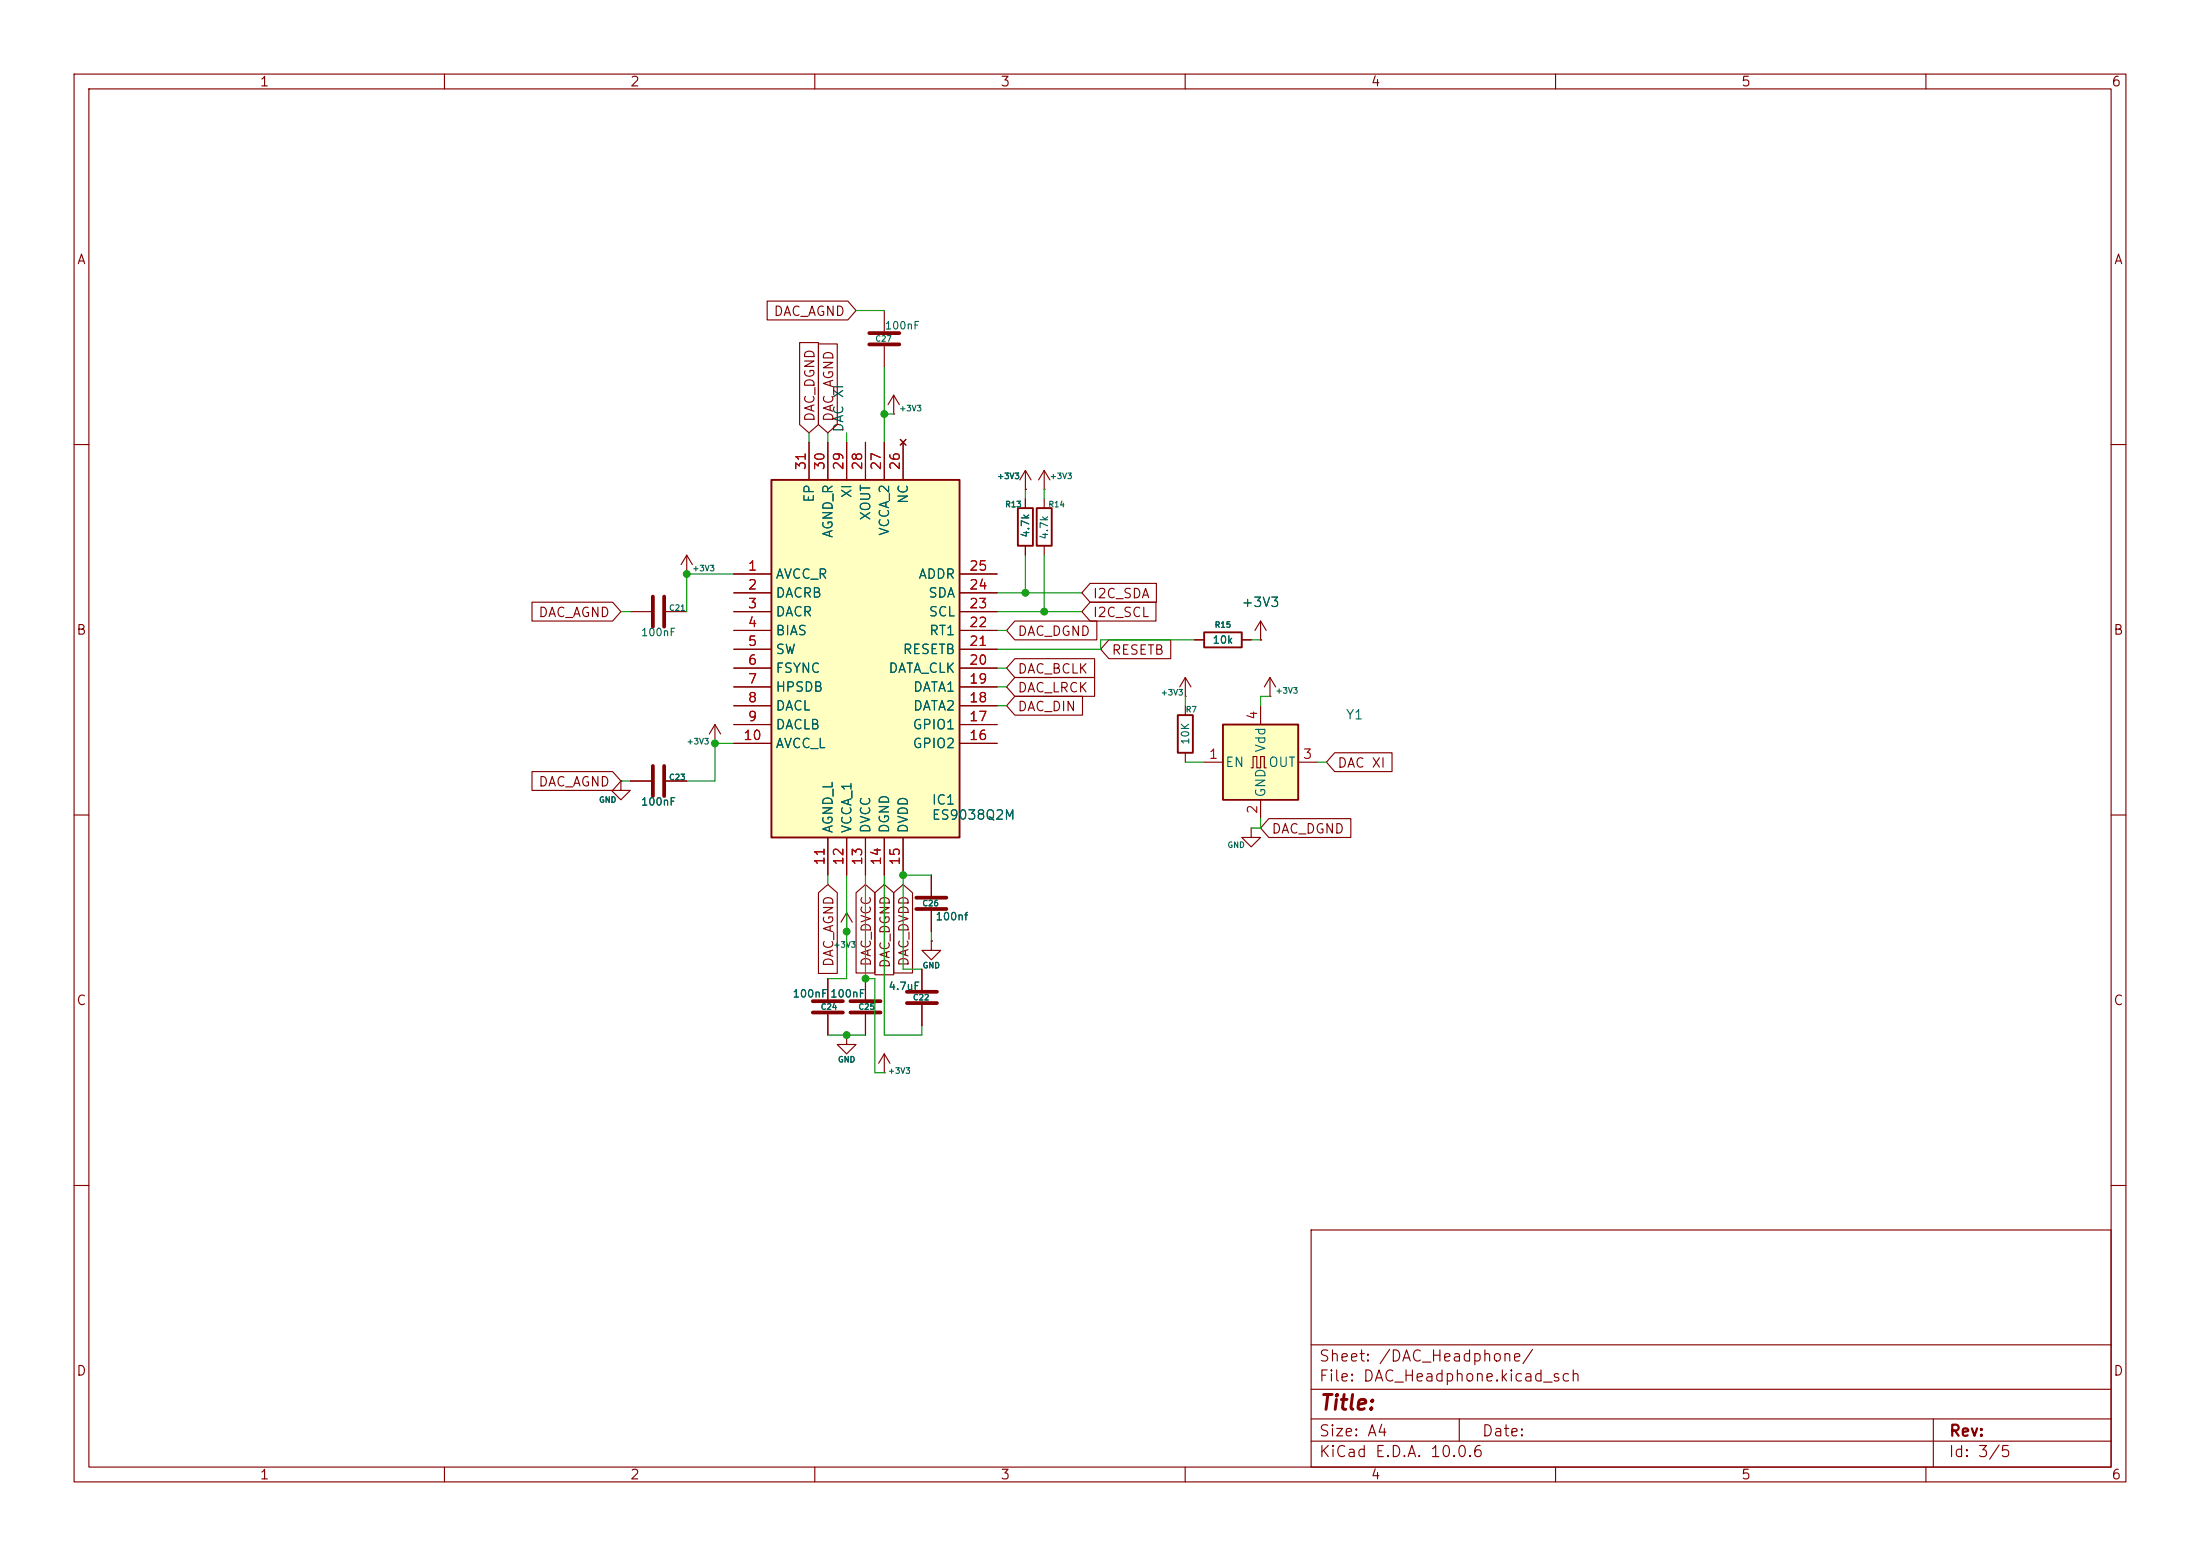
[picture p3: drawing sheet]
<svg xmlns="http://www.w3.org/2000/svg" width="297mm" height="210mm" viewBox="0 0 297 210" stroke-linecap="round" stroke-linejoin="round" font-family="sans-serif">
<g fill="none" stroke="#840000" stroke-width=".15">
<path d="M10 10h277v190h-277zM12 12h273v186h-273zM60 10v2M110 10v2M160 10v2M210 10v2M260 10v2M10 60h2M92.7 77.5h.1M92.7 74.9l-.8 1.3M92.7 74.9l.8 1.3M92.7 74.9v2.6"/>
<path d="M285 60h2M160 94h.1M160 91.4v2.6M160 95.3v1.2M160 91.4l-.7 1.3M160 91.4l.8 1.3M161.3 86.4h1.3M167.6 86.4h1.3M170.2 86.4h.1M170.2 83.8l-.8 1.3M170.2 83.8l.7 1.3M170.2 83.8v2.6"/>
<path d="M171.4 94h.1M171.4 91.4l-.7 1.3M171.4 91.4l.8 1.3M171.4 91.4v2.6M10 110h2M83.8 105.4v1.3h1.3l-1.3 1.3-1.3-1.3h1.3M83.8 105.4h.1M125.7 118.1v2.8M160 101.6v1.3M168.9 111.8v1.2h1.3l-1.3 1.3-1.3-1.3h1.3M168.9 111.8h.1M285 110h2"/>
<path d="M111.8 132.1v2.8M111.8 136.9v2.8M114.3 139.7v1.3h1.3l-1.3 1.2-1.3-1.2h1.3M114.3 139.7h.1M116.8 132.1v2.8M116.8 136.9v2.8M125.7 122.9v2.8M10 160h2M177 166h108v32h-108zM285 160h2M60 198v2M110 198v2"/>
<path d="M160 198v2M177 194.5h108M177 191.5h108M177 187.5h108M177 181.5h108M197 191.5v3M210 198v2M260 198v2M261 191.5v6.5"/>
</g>
<path d="M159 96.5h2v5.1h-2zM162.6 85.3h5v2.1h-5z" fill="none" stroke="#840000" stroke-width=".25"/>
<path d="M109.7 135.1h4.1M109.7 136.7h4.1M114.8 135.1h4.1M114.8 136.7h4.1M123.7 121.2h4.1M123.7 122.7h4.1" fill="none" stroke="#840000" stroke-width=".51"/>
<path d="M165.1 97.8h10.2v10.2h-10.2z" fill="#ffffc2"/>
<path d="M137.4 68.6h2v5.1h-2zM140 68.6h2v5.1h-2zM165.1 97.8h10.2v10.2h-10.2z" fill="none" stroke="#840000" stroke-width=".25"/>
<g fill="none" stroke="#840000" stroke-width=".15">
<path d="M138.4 66h.1M138.4 63.5v2.5M138.4 67.3v1.3M138.4 73.7v1.2M138.4 63.5l-.7 1.3M138.4 63.5l.8 1.3M141 66h.1M141 63.5v2.5M141 67.3v1.3M141 73.7v1.2M141 63.5l-.8 1.3M141 63.5l.7 1.3"/>
<path d="M170.2 95.3v2.5M162.6 102.9h2.5M168.9 103.6h.3v-1.5h.5v1.5h.5v-1.5h.5v1.5h.2M170.2 108v2.5M175.3 102.9h2.5M124.5 130.8v2.8M124.5 135.6v2.8M125.7 127v1.3h1.3l-1.3 1.2-1.2-1.2h1.2M125.7 127h.1M119.4 144.8h.1M119.4 142.2l-.8 1.3M119.4 142.2l.7 1.3"/>
<path d="M119.4 142.2v2.6"/>
</g>
<path d="M122.4 133.9h4.1M122.4 135.4h4.1" fill="none" stroke="#840000" stroke-width=".51"/>
<path d="M104.1 64.8h25.4v48.2h-25.4z" fill="#ffffc2"/>
<path d="M104.1 64.8h25.4v48.2h-25.4z" fill="none" stroke="#840000" stroke-width=".25"/>
<g fill="none" stroke="#840000" stroke-width=".15">
<path d="M103.6 40.6h10.9l1.1 1.3-1.1 1.3h-10.9zM107.9 46.2h2.6v11.1l-1.3 1.1-1.3-1.1zM109.2 59.7v5.1M110.5 46.4h2.5v10.9l-1.2 1.1-1.3-1.1zM111.8 59.7v5.1M114.3 59.7v5.1M116.8 59.7v5.1M119.4 41.9v2.8M119.4 46.7v2.8M119.4 59.7v5.1M120.6 55.9h.1M120.6 53.3l-.7 1.3"/>
<path d="M120.6 53.3l.8 1.3M120.6 53.3v2.6M121.5 59.3l.8 .8M121.9 59.7v5.1M122.3 59.3l-.8 .8M99.1 77.5h5M129.5 77.5h5.1M138.4 66h.1M138.4 67.3v1.3M138.4 73.7v1.2M147.2 78.7h8.9v2.6h-8.9l-1.2-1.3zM71.8 81.3h10.9l1.1 1.3-1.1 1.2h-10.9z"/>
<path d="M85.1 82.6h2.8M89.9 82.6h2.8M96.5 97.8l-.7 1.3M96.5 97.8l.8 1.3M96.5 97.8v2.5M99.1 80h5M99.1 82.6h5M99.1 85.1h5M99.1 87.6h5M99.1 90.2h5M99.1 92.7h5M99.1 95.3h5"/>
<path d="M99.1 97.8h5M129.5 80h5.1M129.5 82.6h5.1M129.5 85.1h5.1M129.5 87.6h5.1M129.5 90.2h5.1M129.5 92.7h5.1M129.5 95.3h5.1M129.5 97.8h5.1M137 88.9h10.8v2.5h-10.8l-1.1-1.2zM137 83.8h11.1v2.6h-11.1l-1.1-1.3zM137 94h9.1v2.5h-9.1l-1.1-1.2z"/>
<path d="M137 91.4h10.8v2.6h-10.8l-1.1-1.3zM147.2 81.3h8.9v2.5h-8.9l-1.2-1.2zM149.7 86.4h8.4v2.5h-8.4l-1.1-1.3zM161.3 86.4h1.3M167.6 86.4h1.3M170.2 86.4h.1M71.8 104.1h10.9l1.1 1.3-1.1 1.3h-10.9zM83.8 105.4h.1M85.1 105.4h2.8M89.9 105.4h2.8M96.5 100.3h.1M99.1 100.3h5"/>
<path d="M111.8 113v5.1M114.3 113v5.1M116.8 113v5.1M119.4 113v5.1M121.9 113v5.1M125.7 118.1v2.8M129.5 100.3h5.1M171.3 110.5h11.1v2.5h-11.1l-1.1-1.2zM180.2 101.6h7.7v2.5h-7.7l-1.1-1.2zM110.5 120.5l1.3-1.1 1.2 1.1v10.9h-2.5zM111.8 132.1v2.8M111.8 136.9v2.8"/>
<path d="M114.3 125.7h.1M114.3 139.7h.1M114.3 123.2v2.5M114.3 123.2l-.8 1.3M114.3 123.2l.8 1.3M115.6 120.5l1.2-1.1 1.3 1.1v10.8h-2.5zM116.8 132.1v2.8M116.8 136.9v2.8M118.1 120.5l1.3-1.1 1.3 1.1v11.1h-2.6zM120.6 120.5l1.3-1.1 1.3 1.1v10.8h-2.6zM124.5 130.8v2.8M124.5 135.6v2.8"/>
<path d="M125.7 127h.1M125.7 122.9v2.8"/>
</g>
<path d="M117.3 45h4.1M117.3 46.5h4.1M88.1 80.5v4.1M89.7 80.5v4.1M88.1 103.4v4M89.7 103.4v4" fill="none" stroke="#840000" stroke-width=".51"/>
<g fill="none" stroke="#009600" stroke-width=".15">
<path d="M109.2 58.4v1.3M111.8 58.4v1.3M114.3 58.4v1.3M115.6 41.9h3.8M119.4 49.5v10.2M119.4 55.9h1.2M99.1 77.5h-6.4v5.1M138.4 66v1.3M138.4 74.9v5.1M141 66v1.3M141 74.9v7.7M83.8 82.6h1.3"/>
<path d="M134.6 90.2h1.3M134.6 85.1h1.3M134.6 92.7h1.3M134.6 95.3h1.3M134.6 82.6h11.4M134.6 80h11.4M160 94v1.3M161.3 86.4h-12.7v1.2h-14M168.9 86.4h1.3M171.4 94h-1.2v1.3M83.8 105.4h1.3M99.1 100.3h-2.6v5.1h-3.8"/>
<path d="M111.8 118.1v1.3M114.3 118.1v14h-2.5M116.8 118.1v14h1.3v12.7h1.3M119.4 118.1v21.6h5.1v-1.3M125.7 118.1h-3.8v12.7h2.6M160 102.9h2.6M170.2 110.5v1.3h-1.3M177.8 102.9h1.3M111.8 139.7h5M125.7 125.7v1.3"/>
</g>
<g fill="#009600" stroke="#009600" stroke-width=".14">
<circle cx="116.8" cy="132.1" r=".46"/>
<circle cx="114.3" cy="139.7" r=".46"/>
<circle cx="92.7" cy="77.5" r=".46"/>
<circle cx="138.4" cy="80" r=".46"/>
<circle cx="141" cy="82.6" r=".46"/>
<circle cx="119.4" cy="55.9" r=".46"/>
<circle cx="96.5" cy="100.3" r=".46"/>
<circle cx="121.9" cy="118.1" r=".46"/>
<circle cx="114.3" cy="125.7" r=".46"/>
</g>
<text font-size="2" fill="#840000" x="178" y="190.8">Title:</text>
<g font-size="1.5" fill="#840000">
<text x="178" y="184.1">Sheet: /DAC_Headphone/</text>
<text x="178" y="186.8">File: DAC_Headphone.kicad_sch</text>
<text x="178" y="197">KiCad E.D.A. 10.0.6</text>
<text x="178" y="194.2">Size: A4</text>
<text x="200" y="194.2">Date:</text>
<text x="263" y="197">Id: 3/5</text>
<text x="263" y="194.2">Rev:</text>
</g>
<g font-size="1.3" fill="#840000">
<text x="35" y="12">1</text>
<text x="85" y="12">2</text>
<text x="135" y="12">3</text>
<text x="185" y="12">4</text>
<text x="235" y="12">5</text>
<text x="285" y="12">6</text>
<text x="10.3" y="36">A</text>
<text x="285.3" y="36">A</text>
<text x="104.4" y="43">DAC_AGND</text>
<text x="110.3" y="57" transform="rotate(-90 110.3 57)">DAC_DGND</text>
<text x="112.8" y="57" transform="rotate(-90 112.8 57)">DAC_AGND</text>
<text x="72.6" y="83.6">DAC_AGND</text>
<text x="147.5" y="83.6">I2C_SCL</text>
<text x="147.5" y="81.1">I2C_SDA</text>
<text x="10.2" y="86">B</text>
<text x="137.3" y="86.1">DAC_DGND</text>
<text x="150" y="88.7">RESETB</text>
<text x="285.2" y="86">B</text>
<text x="137.3" y="91.2">DAC_BCLK</text>
<text x="137.3" y="93.8">DAC_LRCK</text>
<text x="137.3" y="96.3">DAC_DIN</text>
<text x="72.6" y="106.5">DAC_AGND</text>
<text x="180.5" y="103.9">DAC XI</text>
<text x="171.6" y="112.8">DAC_DGND</text>
<text x="112.8" y="130.6" transform="rotate(-90 112.8 130.6)">DAC_AGND</text>
<text x="117.9" y="130.5" transform="rotate(-90 117.9 130.5)">DAC_DVCC</text>
<text x="120.4" y="130.8" transform="rotate(-90 120.4 130.8)">DAC_DGND</text>
<text x="123" y="130.5" transform="rotate(-90 123 130.5)">DAC_DVDD</text>
<text x="10.2" y="136">C</text>
<text x="285.2" y="136">C</text>
<text x="10.2" y="186">D</text>
<text x="285.2" y="186">D</text>
<text x="35" y="200">1</text>
<text x="85" y="200">2</text>
<text x="135" y="200">3</text>
<text x="185" y="200">4</text>
<text x="235" y="200">5</text>
<text x="285" y="200">6</text>
</g>
<text font-size="1.3" fill="#0f0f0f" x="114.2" y="58.4" transform="rotate(-90 114.2 58.4)">DAC XI</text>
<g font-size="1.3" fill="#a90000">
<text x="109.1" y="63.6" transform="rotate(-90 109.1 63.6)">31</text>
<text x="111.6" y="63.6" transform="rotate(-90 111.6 63.6)">30</text>
<text x="114.2" y="63.6" transform="rotate(-90 114.2 63.6)">29</text>
<text x="116.7" y="63.6" transform="rotate(-90 116.7 63.6)">28</text>
<text x="119.2" y="63.6" transform="rotate(-90 119.2 63.6)">27</text>
<text x="121.8" y="63.6" transform="rotate(-90 121.8 63.6)">26</text>
<text x="100.9" y="77.3">1</text>
<text x="130.7" y="77.3">25</text>
<text x="100.9" y="79.9">2</text>
<text x="100.9" y="82.4">3</text>
<text x="130.7" y="82.4">23</text>
<text x="130.7" y="79.9">24</text>
<text x="100.9" y="85">4</text>
<text x="100.9" y="87.5">5</text>
<text x="130.7" y="87.5">21</text>
<text x="130.7" y="85">22</text>
<text x="100.9" y="90">6</text>
<text x="100.9" y="92.6">7</text>
<text x="100.9" y="95.1">8</text>
<text x="130.7" y="95.1">18</text>
<text x="130.7" y="92.6">19</text>
<text x="130.7" y="90">20</text>
<text x="100.3" y="100.2">10</text>
<text x="100.9" y="97.7">9</text>
<text x="130.7" y="100.2">16</text>
<text x="130.7" y="97.7">17</text>
<text x="170" y="97.3" transform="rotate(-90 170 97.3)">4</text>
<text x="163.1" y="102.7">1</text>
<text x="175.8" y="102.7">3</text>
<text x="170" y="110" transform="rotate(-90 170 110)">2</text>
<text x="111.6" y="116.9" transform="rotate(-90 111.6 116.9)">11</text>
<text x="114.2" y="116.9" transform="rotate(-90 114.2 116.9)">12</text>
<text x="116.7" y="116.9" transform="rotate(-90 116.7 116.9)">13</text>
<text x="119.2" y="116.9" transform="rotate(-90 119.2 116.9)">14</text>
<text x="121.8" y="116.9" transform="rotate(-90 121.8 116.9)">15</text>
</g>
<g font-size="1.3" fill="#006464">
<text x="110.2" y="67.9" transform="rotate(-90 110.2 67.9)">EP</text>
<text x="115.3" y="67.3" transform="rotate(-90 115.3 67.3)">XI</text>
<text x="117.8" y="70.3" transform="rotate(-90 117.8 70.3)">XOUT</text>
<text x="122.9" y="68.1" transform="rotate(-90 122.9 68.1)">NC</text>
<text x="112.7" y="72.7" transform="rotate(-90 112.7 72.7)">AGND_R</text>
<text x="120.3" y="72.4" transform="rotate(-90 120.3 72.4)">VCCA_2</text>
<text x="104.6" y="78.4">AVCC_R</text>
<text x="104.6" y="81">DACRB</text>
<text x="104.6" y="83.5">DACR</text>
<text x="123.9" y="78.4">ADDR</text>
<text x="125.2" y="81">SDA</text>
<text x="125.3" y="83.5">SCL</text>
<text x="167.5" y="82.2">+3V3</text>
<text x="104.6" y="86.1">BIAS</text>
<text x="104.6" y="88.6">SW</text>
<text x="121.8" y="88.6">RESETB</text>
<text x="125.4" y="86.1">RT1</text>
<text x="104.6" y="91.1">FSYNC</text>
<text x="104.6" y="93.7">HPSDB</text>
<text x="119.9" y="91.1">DATA_CLK</text>
<text x="123.2" y="93.7">DATA1</text>
<text x="104.6" y="96.2">DACL</text>
<text x="104.6" y="98.8">DACLB</text>
<text x="104.6" y="101.3">AVCC_L</text>
<text x="123.1" y="101.3">GPIO2</text>
<text x="123.1" y="98.8">GPIO1</text>
<text x="123.2" y="96.2">DATA2</text>
<text x="171.1" y="101.7" transform="rotate(-90 171.1 101.7)">Vdd</text>
<text x="181.6" y="97.4">Y1</text>
<text x="165.3" y="103.8">EN</text>
<text x="171.1" y="107.7" transform="rotate(-90 171.1 107.7)">GND</text>
<text x="171.2" y="103.8">OUT</text>
<text x="112.7" y="112.5" transform="rotate(-90 112.7 112.5)">AGND_L</text>
<text x="115.3" y="112.5" transform="rotate(-90 115.3 112.5)">VCCA_1</text>
<text x="117.8" y="112.5" transform="rotate(-90 117.8 112.5)">DVCC</text>
<text x="120.3" y="112.5" transform="rotate(-90 120.3 112.5)">DGND</text>
<text x="122.9" y="112.5" transform="rotate(-90 122.9 112.5)">DVDD</text>
<text x="125.7" y="108.9">IC1</text>
<text x="125.7" y="110.9">ES9038Q2M</text>
</g>
<g font-size="1" fill="#006464">
<text x="119.4" y="44.7">100nF</text>
<text x="139.2" y="72.7" transform="rotate(-90 139.2 72.7)">4.7k</text>
<text x="141.7" y="72.9" transform="rotate(-90 141.7 72.9)">4.7k</text>
<text x="86.5" y="86.1">100nF</text>
<text x="163.6" y="87.1">10k</text>
<text x="160.8" y="100.6" transform="rotate(-90 160.8 100.6)">10K</text>
<text x="86.5" y="109">100nF</text>
<text x="126.2" y="124.5">100nf</text>
<text x="106.9" y="134.9">100nF 100nF</text>
<text x="119.9" y="133.9">4.7uF</text>
</g>
<g font-size=".8" fill="#006464">
<text x="118.1" y="46.3">C27</text>
<text x="121.3" y="55.7">+3V3</text>
<text x="134.5" y="64.8">+3V3</text>
<text x="141.7" y="64.8">+3V3</text>
<text x="135.6" y="68.6">R13</text>
<text x="141.5" y="68.6">R14</text>
<text x="93.4" y="77.3">+3V3</text>
<text x="90.3" y="82.6">C21</text>
<text x="163.9" y="84.9">R15</text>
<text x="156.6" y="94">+3V3</text>
<text x="172.1" y="93.8">+3V3</text>
<text x="92.6" y="100.7">+3V3</text>
<text x="160" y="96.3">R7</text>
<text x="90.3" y="105.5">C23</text>
<text x="80.8" y="108.5">GND</text>
<text x="165.6" y="114.6">GND</text>
<text x="124.5" y="122.5">C26</text>
<text x="112.4" y="128.1">+3V3</text>
<text x="124.5" y="130.9">GND</text>
<text x="110.7" y="136.5">C24</text>
<text x="115.8" y="136.5">C25</text>
<text x="123.2" y="135.2">C22</text>
<text x="113.1" y="143.6">GND</text>
<text x="119.8" y="145.1">+3V3</text>
</g>
</svg>
